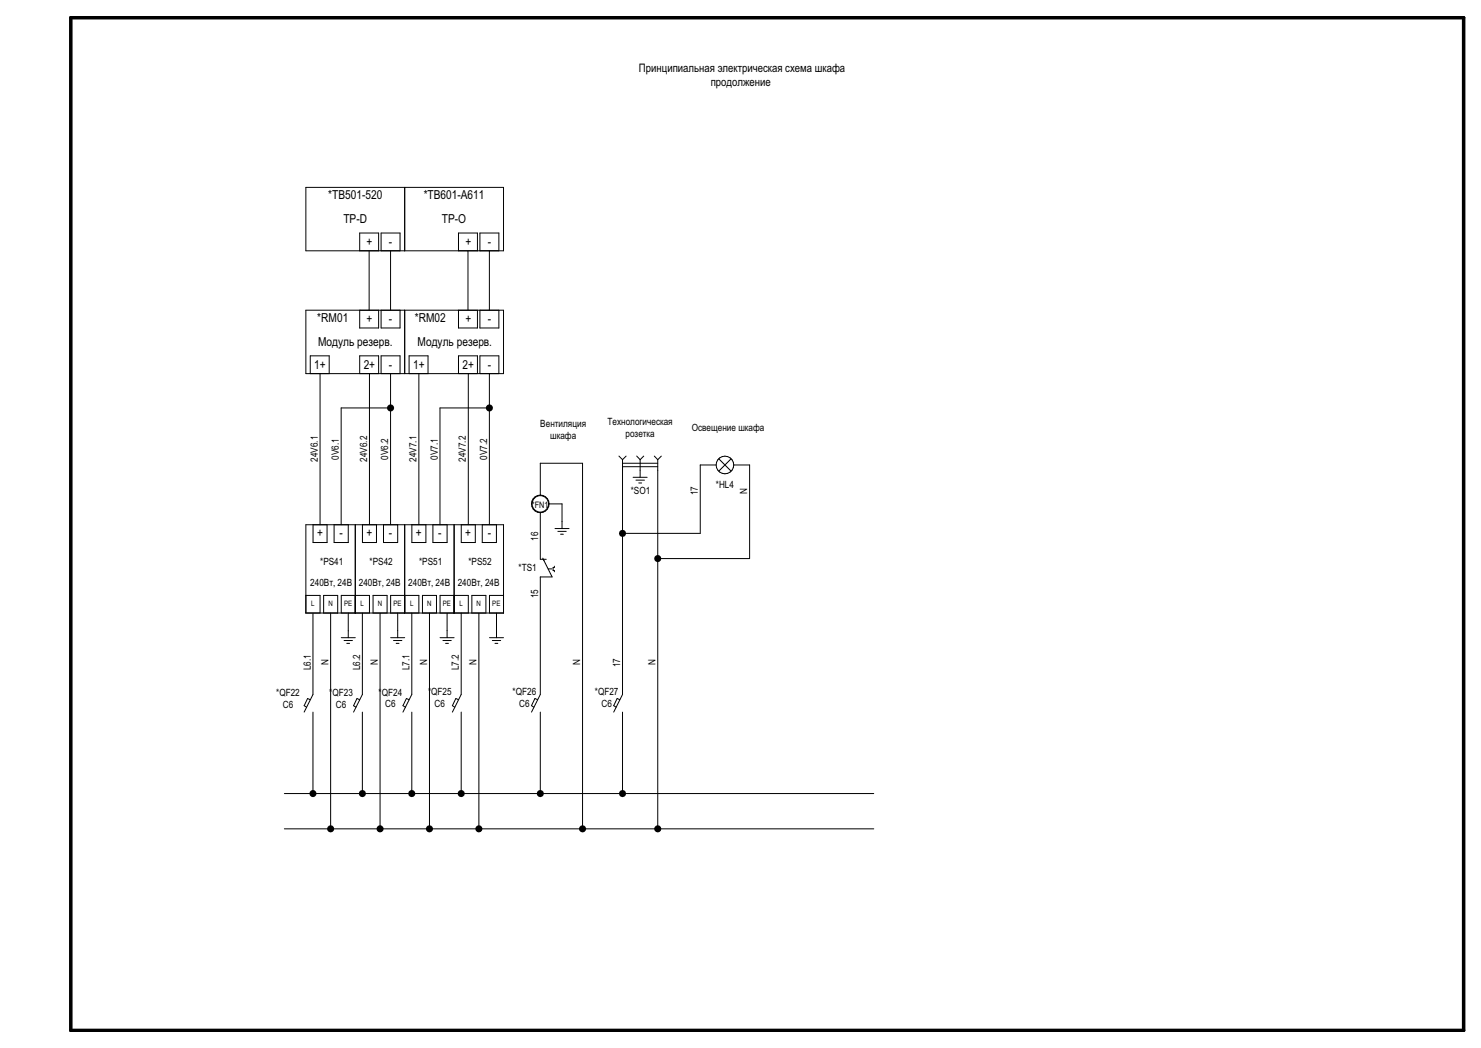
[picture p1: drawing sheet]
<svg xmlns="http://www.w3.org/2000/svg" width="420mm" height="297mm" viewBox="0 0 420 297" stroke-linecap="round" stroke-linejoin="round" font-family="sans-serif">
<path d="M20.1 5h395v287h-395z" fill="none" stroke="#000" stroke-width="1"/>
<g fill="none" stroke="#000" stroke-width=".28">
<path d="M165.2 131.3h-12v9M175.5 129.3l1 1M176.5 132.3h10M176.5 131.3h10M176.5 130.3v66.5l-2.5 5M177.6 129.3l-1.1 1M179.5 135.3h4M180.4 136.1h2.4M180.6 129.3l.9 1M181.2 136.9h.8M181.5 130.3v5M182.6 129.3l-1.1 1"/>
<path d="M185.6 129.3l.9 1M186.5 130.3v104.6M187.5 129.3l-1 1M86.7 148.7h56.1v25h-56.1zM88.8 148.7v5.1h4v-5.1M94.7 148.7v5.1h4.1v-5.1M100.8 148.7v25M102.8 148.7v5.1h4v-5.1M108.8 148.7v5.1h4v-5.1M114.8 148.7v25M116.8 148.7v5.1h4v-5.1M122.8 148.7v5.1h4v-5.1"/>
<path d="M128.8 148.7v25M130.8 148.7v5.1h4v-5.1M136.8 148.7v5.1h4v-5.1M154.1 158.5l2.5 5M157.4 149.8h4M158.2 150.6h2.4M159 151.4h.8M159.4 142.8v7M86.7 168.7h4.1v5M88.8 173.7v23.1l-2.5 5M91.8 173.7v-5h4v5M93.8 173.7v61.2"/>
<path d="M96.8 173.7v-5h8v5M98.8 173.7v7M102.8 173.7v23.1l-2.5 5M105.8 173.7v-5h4v5M107.8 173.7v61.2M110.8 173.7v-5h8v5M112.8 173.7v7M116.8 173.7v23.1l-2.5 5M119.8 173.7v-5h4v5M121.8 173.7v61.2M124.8 173.7v-5h8v5M126.8 173.7v7"/>
<path d="M130.8 173.7v23.1l-2.5 5M133.8 173.7v-5h4v5M135.8 173.7v61.2M140.8 173.7v7M142.8 168.7h-4v5M88 198.3l-.8-.3-.9 2 .6 .4M96.8 180.7h4M97.6 181.5h2.4M98.3 182.3h.8M102 198.3l-.8-.3-.9 2 .6 .4M110.8 180.7h4M111.6 181.5h2.4"/>
<path d="M112.4 182.3h.8M116 198.3l-.7-.3-1 2 .7 .4M124.8 180.7h4M125.6 181.5h2.4M126.4 182.3h.8M130 198.3l-.7-.3-1 2 .7 .4M138.8 180.7h4M139.6 181.5h2.4M140.4 182.3h.8M152.5 198.3l-.8-.3-1 2 .7 .4M153.2 196.8l-2.5 5M175.8 198.3l-.8-.3-1 2 .7 .4"/>
<path d="M88.8 201.8v23.1M102.8 201.8v23.1M116.8 201.8v23.1M130.8 201.8v23.1M153.2 201.8v23.1M176.5 201.8v23.1"/>
<circle cx="205.6" cy="131.8" r="2.5"/>
<circle cx="153.2" cy="142.8" r="2.5"/>
</g>
<g fill="#000">
<circle cx="110.8" cy="115.6" r="1.02"/>
<circle cx="138.8" cy="115.6" r="1.02"/>
<circle cx="176.5" cy="151.2" r="1.02"/>
<circle cx="186.5" cy="158.3" r="1.02"/>
<circle cx="88.8" cy="224.9" r="1.02"/>
<circle cx="93.8" cy="234.9" r="1.02"/>
<circle cx="102.8" cy="224.9" r="1.02"/>
<circle cx="107.8" cy="234.9" r="1.02"/>
<circle cx="116.8" cy="224.9" r="1.02"/>
<circle cx="121.8" cy="234.9" r="1.02"/>
<circle cx="130.8" cy="224.9" r="1.02"/>
<circle cx="135.8" cy="234.9" r="1.02"/>
<circle cx="153.2" cy="224.9" r="1.02"/>
<circle cx="165.2" cy="234.9" r="1.02"/>
<circle cx="176.5" cy="224.9" r="1.02"/>
<circle cx="186.5" cy="234.9" r="1.02"/>
</g>
<g fill="none" stroke="#000" stroke-width=".28">
<path d="M86.7 53.1h56.1v18h-56.1zM114.8 53.1v18M102 71.1v-5.1h5.4v5.1M104.7 71.1v16.8M108.1 71.1v-5.1h5.3v5.1M110.8 71.1v16.8M130 71.1v-5.1h5.4v5.1M132.7 71.1v16.8M136.1 71.1v-5.1h5.4v5.1M138.8 71.1v16.8M86.7 87.9h56.1v18h-56.1zM102 87.9v5.1h5.4v-5.1"/>
<path d="M108.1 87.9v5.1h5.3v-5.1M114.8 87.9v18M130 87.9v5.1h5.4v-5.1M136.1 87.9v5.1h5.4v-5.1M88 105.9v-5.1h5.4v5.1M90.8 105.9v42.8M102 105.9v-5.1h5.4v5.1M104.8 105.9v42.8M108.1 105.9v-5.1h5.3v5.1M110.8 115.6h-14v33.1M110.8 105.9v42.8M116 105.9v-5.1h5.4v5.1"/>
<path d="M118.8 105.9v42.8M130 105.9v-5.1h5.4v5.1M132.8 105.9v42.8M136.1 105.9v-5.1h5.4v5.1M138.8 115.6h-14v33.1M138.8 105.9v42.8M165.2 131.3v103.6M203.1 131.8h-4.5v19.4h-22.1M203.8 130l3.6 3.5M207.4 130l-3.6 3.5M208.1 131.8h4.5v26.5h-26.1M153.2 145.3v13.2h1.7"/>
<path d="M153.9 158.2l.4 .7M155.7 142.8h3.7M155.4 161.2h1.1M156.6 163.5h-3.4v33.3M157.2 160.5v.3h-.3v.9h.3v.3M80.6 224.9h167.2M80.6 234.9h167.2"/>
<circle cx="153.2" cy="142.8" r="2.33"/>
</g>
<g font-size="3.5">
<text x="93.1" y="56.4">*TB501-520</text>
<text x="120.2" y="56.4">*TB601-A611</text>
<text x="97.4" y="63.3">TP-D</text>
<text x="125.3" y="63.3">TP-O</text>
<text x="104" y="69.8">+</text>
<text x="110.3" y="69.8">-</text>
<text x="132" y="69.8">+</text>
<text x="138.3" y="69.8">-</text>
<text x="90" y="91.2">*RM01</text>
<text x="104" y="91.7">+</text>
<text x="110.3" y="91.7">-</text>
<text x="117.7" y="91.2">*RM02</text>
<text x="132" y="91.7">+</text>
<text x="138.3" y="91.7">-</text>
<text x="90.2" y="98.1">Модуль резерв.</text>
<text x="118.4" y="98.1">Модуль резерв.</text>
<text x="89.1" y="104.6">1+</text>
<text x="103.1" y="104.6">2+</text>
<text x="110.3" y="104.6">-</text>
<text x="117.2" y="104.6">1+</text>
<text x="131.2" y="104.6">2+</text>
<text x="138.3" y="104.6">-</text>
<text x="89.9" y="152.3">+</text>
<text x="96.3" y="152.3">-</text>
<text x="103.9" y="152.3">+</text>
<text x="110.3" y="152.3">-</text>
<text x="117.9" y="152.3">+</text>
<text x="124.3" y="152.3">-</text>
<text x="132" y="152.3">+</text>
<text x="138.3" y="152.3">-</text>
</g>
<g font-size="3.3">
<text x="181.2" y="20.4">Принципиальная электрическая схема шкафа</text>
<text x="201.6" y="24.2">продолжение</text>
</g>
<g font-size="2.8">
<text x="153.2" y="121">Вентиляция</text>
<text x="156" y="124.3">шкафа</text>
<text x="172.3" y="120.6">Технологическая</text>
<text x="177.4" y="123.9">розетка</text>
<text x="196.2" y="122.2">Освещение шкафа</text>
<text x="90.1" y="130.9" transform="rotate(-90 90.1 130.9)">24V6.1</text>
<text x="96.1" y="130.3" transform="rotate(-90 96.1 130.3)">0V6.1</text>
<text x="104.1" y="130.9" transform="rotate(-90 104.1 130.9)">24V6.2</text>
<text x="110.1" y="130.3" transform="rotate(-90 110.1 130.3)">0V6.2</text>
<text x="118.1" y="130.9" transform="rotate(-90 118.1 130.9)">24V7.1</text>
<text x="124.1" y="130.3" transform="rotate(-90 124.1 130.3)">0V7.1</text>
<text x="132.1" y="130.9" transform="rotate(-90 132.1 130.9)">24V7.2</text>
<text x="138.1" y="130.3" transform="rotate(-90 138.1 130.3)">0V7.2</text>
<text x="178.9" y="140.1">*SO1</text>
<text x="197.9" y="140.4" transform="rotate(-90 197.9 140.4)">17</text>
<text x="203" y="138.4">*HL4</text>
<text x="211.9" y="140" transform="rotate(-90 211.9 140)">N</text>
<text x="152.6" y="153.3" transform="rotate(-90 152.6 153.3)">16</text>
<text x="90.8" y="160.1">*PS41</text>
<text x="104.8" y="160.1">*PS42</text>
<text x="118.8" y="160.1">*PS51</text>
<text x="132.8" y="160.1">*PS52</text>
<text x="147" y="161.8">*TS1</text>
<text x="88" y="166.1">240Вт, 24В</text>
<text x="101.8" y="166.1">240Вт, 24В</text>
<text x="115.8" y="166.1">240Вт, 24В</text>
<text x="129.8" y="166.1">240Вт, 24В</text>
<text x="152.6" y="169.6" transform="rotate(-90 152.6 169.6)">15</text>
<text x="88.1" y="189.9" transform="rotate(-90 88.1 189.9)">L6.1</text>
<text x="93.1" y="188.5" transform="rotate(-90 93.1 188.5)">N</text>
<text x="102.1" y="189.9" transform="rotate(-90 102.1 189.9)">L6.2</text>
<text x="107.1" y="188.5" transform="rotate(-90 107.1 188.5)">N</text>
<text x="116.1" y="189.9" transform="rotate(-90 116.1 189.9)">L7.1</text>
<text x="121.1" y="188.5" transform="rotate(-90 121.1 188.5)">N</text>
<text x="130.1" y="189.9" transform="rotate(-90 130.1 189.9)">L7.2</text>
<text x="135.2" y="188.5" transform="rotate(-90 135.2 188.5)">N</text>
<text x="164.6" y="188.3" transform="rotate(-90 164.6 188.3)">N</text>
<text x="175.9" y="189" transform="rotate(-90 175.9 189)">17</text>
<text x="185.9" y="188.3" transform="rotate(-90 185.9 188.3)">N</text>
<text x="78.3" y="197.3">*QF22</text>
<text x="93.4" y="197.3">*</text>
<text x="94.3" y="197.3">QF23</text>
<text x="107.4" y="197.2">*</text>
<text x="108.3" y="197.2">QF24</text>
<text x="121.4" y="197">*</text>
<text x="122.3" y="197">QF25</text>
<text x="145.4" y="197">*QF26</text>
<text x="168.7" y="197">*QF27</text>
<text x="80.2" y="200.6">С6</text>
<text x="95.2" y="200.6">С6</text>
<text x="109.2" y="200.5">С6</text>
<text x="123.3" y="200.3">С6</text>
<text x="147.2" y="200.3">С6</text>
<text x="170.6" y="200.3">С6</text>
</g>
<text font-size="2.5" x="150.9" y="143.9">*FN1</text>
<g font-size="2.1">
<text x="88.3" y="171.8">L</text>
<text x="93.1" y="171.8">N</text>
<text x="97.6" y="171.8">PE</text>
<text x="102.3" y="171.8">L</text>
<text x="107.1" y="171.8">N</text>
<text x="111.6" y="171.8">PE</text>
<text x="116.3" y="171.8">L</text>
<text x="121.2" y="171.8">N</text>
<text x="125.6" y="171.8">PE</text>
<text x="130.3" y="171.8">L</text>
<text x="135.2" y="171.8">N</text>
<text x="139.6" y="171.8">PE</text>
</g>
<text font-size="1.4" fill="#fff" x="19.8" y="292.1">GSPublisherVersion 0.36.100.100</text>
</svg>
